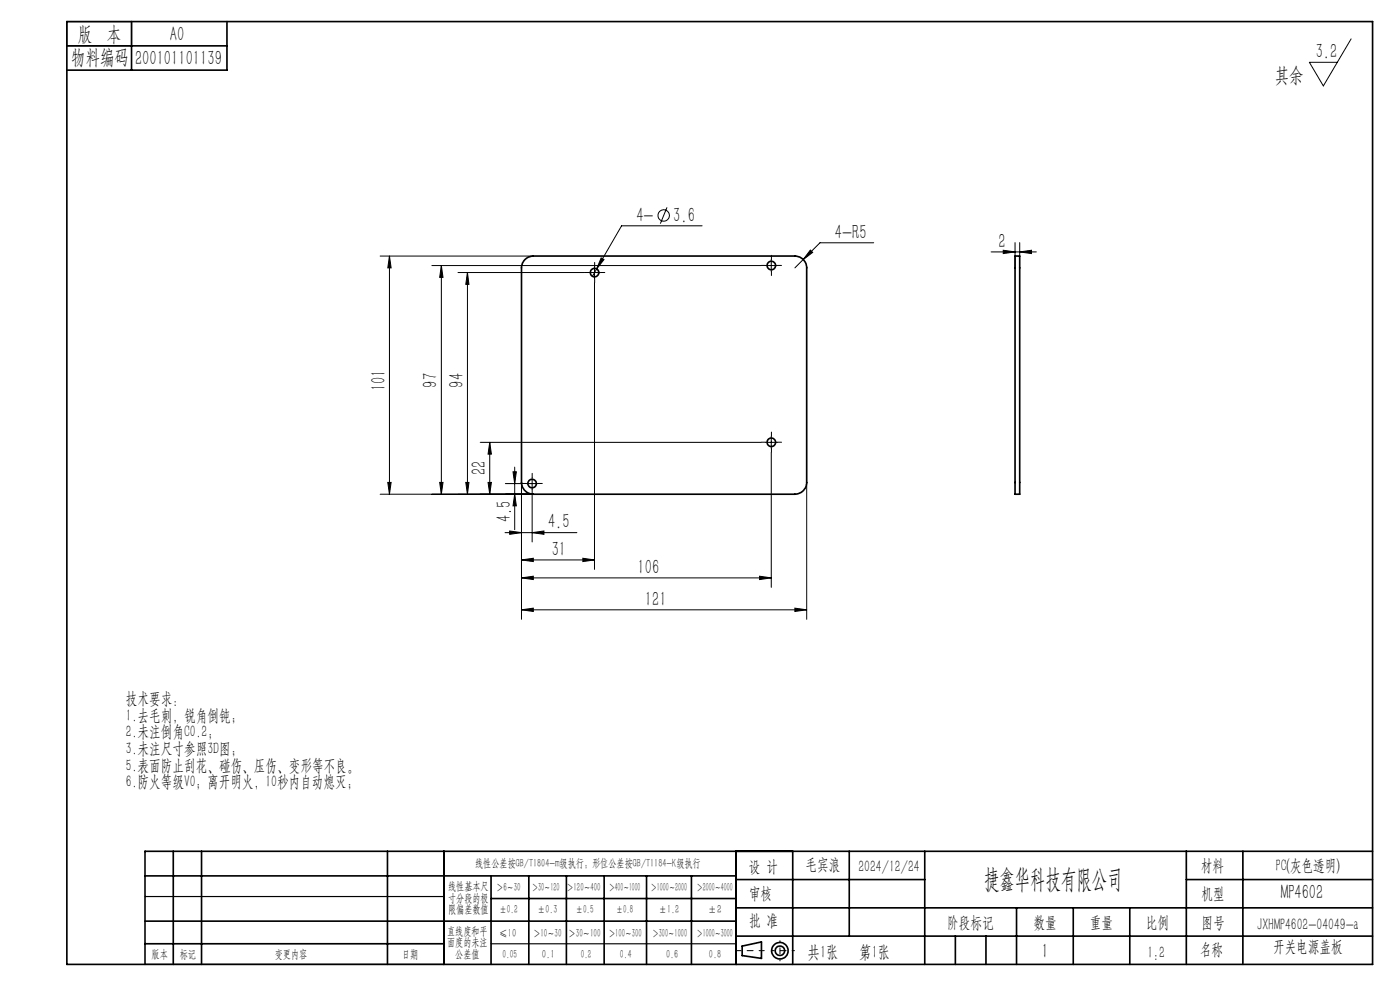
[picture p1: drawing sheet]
<svg xmlns="http://www.w3.org/2000/svg" width="297mm" height="210mm" viewBox="0 0 297 210" stroke-linecap="round" stroke-linejoin="round" font-family="sans-serif">
<g fill="none" stroke="#000" stroke-width=".21">
<path d="M286.6 8.2l-5.9 10-2.9-5h5.9M80.6 54.3h32.5M82.6 54.3l.4 2.5h-.7zM82.6 54.3v50.5M91.6 56.3h69.9M93.6 56.3l.4 2.5h-.7zM93.6 56.3v48.5M97.2 57.8h26.8M99.2 57.8l.3 2.5h-.7zM99.2 57.8v47M124.9 57.8h2.5M126.1 56.6v2.5"/>
<path d="M126.1 60v60.8M126.6 57l-.9 1.6M127.5 54.7l.6 .4-1.5 1.9zM141.5 44l-1.4 3.4M148.9 47.9h-17l-5.3 9.1M162.4 56.3h2.5M163.6 55.1v2.5M171.9 53l.5 .5-2 1.6zM185.3 51.5h-11.3l-5.4 5.3M210.3 53.4h9.6M212.8 53.1l2.5 .3-2.5 .4zM215.3 51.5v5.3"/>
<path d="M216.3 53.4l2.5-.3v.7zM216.3 51.5v2.8M101.9 93.8h59.6M103.9 93.8l.3 2.5h-.7zM103.9 93.8v11M109.2 99.1v13.3M162.4 93.8h2.5M163.6 96v28.6M163.6 92.6v2.5M80.6 104.8h32.5M82.3 102.3h.7l-.4 2.5zM93.3 102.3h.7l-.4 2.5z"/>
<path d="M98.8 102.3h.7l-.3 2.5zM103.5 102.3h.7l-.3 2.5zM107.1 113h15.3M107.2 102.6h3.5M108.1 112.6l2.5 .4-2.5 .3zM108.8 100.1h.7l-.3 2.5zM109.2 104.8l.3 2.5h-.7zM110.6 102.3v29.1M110.6 118.8l2.5-.4v.7zM110.6 118.8h15.5M111.6 102.6h2.5M112.9 101.3v2.5"/>
<path d="M112.9 113l2.5-.4v.7zM112.9 104.7v10.3M123.6 118.4l2.5 .4-2.5 .3zM171.1 102.3v29.1M110.6 122.6l2.5-.4v.7zM110.6 129.4l2.5-.4v.7zM110.6 122.6h53M110.6 129.4h60.5M161.1 122.2l2.5 .4-2.5 .3zM168.6 129l2.5 .4-2.5 .3z"/>
<circle cx="140.8" cy="45.7" r="1.22"/>
</g>
<g fill="none" stroke="#000" stroke-width=".35">
<path d="M14.2 4.6h277v200h-277zM14.2 9.7h34M27.9 4.6v10.3M48.2 4.6v10.3h-34M111.3 55.2a2.41 2.41 0 0 1 1.8-.9h55.5a2.46 2.46 0 0 1 2.5 2.5v45.5a2.52 2.52 0 0 1-2.5 2.5h-55.5a2.59 2.59 0 0 1-2.5-2.5v-45.7l.2-.8zM215.3 54.3h1v50.5h-1zM30.8 195.4h125.4M30.8 185.8h125.4M36.8 180.6v24M42.8 180.6v24M82.2 180.6v24M94.2 180.6v24"/>
<path d="M104.2 185.8v18.8M104.2 190.6h52M112.2 185.8v18.8M120.2 185.8v18.8M128.2 185.8v18.8M137.2 185.8v18.8M146.7 185.8v18.8M156.2 180.6v24M156.2 186.6h40M156.2 198.6h135M156.2 192.6h135M168.2 180.6v24"/>
<path d="M180.2 180.6v18M196.2 180.6v24M202.7 198.6v6M209.2 198.6v6M215.7 192.6v12M227.7 192.6v12M239.7 192.6v12M251.7 186.6h39.5M251.7 180.6v24M263.7 180.6v24M291.2 180.6h-260.4v24M30.8 200.2h63.4"/>
<path d="M157.4 200.7l4.1-.9v3.5l-4.1-.6z"/>
<circle cx="126.1" cy="57.8" r=".9"/>
<circle cx="163.6" cy="56.3" r=".9"/>
<circle cx="163.6" cy="93.8" r=".9"/>
<circle cx="112.9" cy="102.6" r=".89"/>
<circle cx="165.5" cy="201.7" r="1.74"/>
<circle cx="165.5" cy="201.7" r="1"/>
</g>
<g fill="none" stroke="#000" stroke-width=".21" stroke-dasharray="15.2 1.3 1.3 1.3">
<path d="M124.9 57.8h-.9M126.2 56.6v-.9M126.2 59.1v.9M127.4 57.8h.9M162.4 56.3h-.9M163.7 55.1v-.9M163.7 57.6v.9M164.9 56.3h.9M162.4 93.8h-.9M163.7 92.6v-.9M163.7 95.1v.9M164.9 93.8h.9"/>
<path d="M111.7 102.6h-.9M112.9 101.3v-.9M112.9 103.8v.9M114.2 102.6h.9"/>
</g>
<path d="M162.1 201.7h-6" fill="none" stroke="#000" stroke-width=".21" stroke-dasharray="15.2 1.3 1.3 1.3" stroke-dashoffset="14.1"/>
<path d="M168.5 201.7h-4.8" fill="none" stroke="#000" stroke-width=".21" stroke-dasharray="15.2 1.3 1.3 1.3" stroke-dashoffset="14.7"/>
<path d="M165.5 199.6v4.2" fill="none" stroke="#000" stroke-width=".21" stroke-dasharray="15.2 1.3 1.3 1.3" stroke-dashoffset="15"/>
<path d="M14.2 4.6h13.7v5.1h-13.7zM30.8 190.2h63.4M30.8 204.6h63.4M104.2 200.2h52" fill="none" stroke="#000" stroke-width=".25"/>
<g fill="#000">
<path d="M93.6 56.3l.4 2.5h-.7zM93.3 102.3h.7l-.4 2.5zM82.6 54.3l.4 2.5h-.7zM82.3 102.3h.7l-.4 2.5z"/>
<path d="M109.2 104.8l.3 2.5h-.7zM108.8 100.1h.7l-.3 2.5zM103.5 102.3h.7l-.3 2.5zM103.9 93.8l.3 2.5h-.7zM98.8 102.3h.7l-.3 2.5zM99.2 57.8l.3 2.5h-.7z"/>
<path d="M108.1 112.6l2.5 .4-2.5 .3zM112.9 113l2.5-.4v.7zM110.6 118.8l2.5-.4v.7zM123.6 118.4l2.5 .4-2.5 .3zM171.9 53l-1.5 2.1 2-1.6zM127.5 54.7l-.9 2.3 1.5-1.9z"/>
<path d="M161.1 122.2l2.5 .4-2.5 .3zM110.6 122.6l2.5-.4v.7zM168.6 129l2.5 .4-2.5 .3zM110.6 129.4l2.5-.4v.7zM216.3 53.4l2.5-.3v.7zM212.8 53.1l2.5 .3-2.5 .4z"/>
</g>
<text font-size="5.6" x="208.8" y="188.3">捷鑫华科技有限公司</text>
<g font-size="4.4">
<text x="16.5" y="8.6">版 本</text>
<text x="36.1" y="8.6">A0</text>
<text x="15.1" y="13.7">物料编码</text>
<text x="28.6" y="13.7">200101101139</text>
<text x="270.5" y="17.3">其余</text>
<text x="279.1" y="12.3">3.2</text>
<text x="135" y="47">4-</text>
<text x="142.8" y="47">3.6</text>
<text x="177.1" y="50.6">4-R5</text>
<text x="211.8" y="52.6">2</text>
<text x="81.8" y="83" transform="rotate(-90 81.8 83)">101</text>
<text x="92.8" y="82.2" transform="rotate(-90 92.8 82.2)">97</text>
<text x="98.3" y="82.2" transform="rotate(-90 98.3 82.2)">94</text>
<text x="103" y="100.9" transform="rotate(-90 103 100.9)">22</text>
<text x="108.3" y="110.8" transform="rotate(-90 108.3 110.8)">4.5</text>
<text x="116.3" y="112.1">4.5</text>
<text x="117" y="117.9">31</text>
<text x="135.2" y="121.7">106</text>
<text x="136.8" y="128.5">121</text>
<text x="271.7" y="190.7">MP4602</text>
<text x="221" y="203.2">1</text>
</g>
<g font-size="3.8">
<text x="171.3" y="203.2">共1张</text>
<text x="182.3" y="203.2">第1张</text>
</g>
<g font-size="3.5">
<text x="26.7" y="149.4">技术要求：</text>
<text x="26.7" y="152.9">1.去毛刺，锐角倒钝；</text>
<text x="26.7" y="156.4">2.未注倒角C0.2；</text>
<text x="26.7" y="159.9">3.未注尺寸参照3D图；</text>
<text x="26.7" y="163.5">5.表面防止刮花、碰伤、压伤、变形等不良。</text>
<text x="26.7" y="167">6.防火等级V0；离开明火，10秒内自动熄灭；</text>
<text x="158.9" y="184.9">设 计</text>
<text x="170.9" y="184.4">毛宾浪</text>
<text x="182.1" y="184.9">2024/12/24</text>
<text x="254.7" y="184.7">材料</text>
<text x="270.7" y="184.7">PC(灰色透明)</text>
<text x="158.9" y="190.8">审核</text>
<text x="254.9" y="190.7">机型</text>
<text x="158.9" y="196.5">批 准</text>
<text x="200.9" y="196.9">阶段标记</text>
<text x="219.3" y="196.9">数量</text>
<text x="231.2" y="196.9">重量</text>
<text x="243.1" y="196.9">比例</text>
<text x="254.9" y="196.9">图号</text>
<text x="266.7" y="197.3">JXHMP4602-04049-a</text>
<text x="243.4" y="203.2">1:2</text>
<text x="254.5" y="202.5">名称</text>
<text x="270.1" y="201.8">开关电源盖板</text>
</g>
<g font-size="2.5">
<text x="100.8" y="184">线性公差按GB/T1804-m级执行；形位公差按GB/T1184-K级执行</text>
<text x="95.1" y="188.8">线性基本尺</text>
<text x="95.1" y="191.3">寸分段的极</text>
<text x="105.3" y="189.1">＞6～30</text>
<text x="112.9" y="189.1">＞30～120</text>
<text x="120.2" y="188.9">＞120～400</text>
<text x="129.2" y="188.9">＞400～1000</text>
<text x="138.1" y="189.1">＞1000～2000</text>
<text x="147.8" y="189.1">＞2000～4000</text>
<text x="95.1" y="193.8">限偏差数值</text>
<text x="105.9" y="193.8">±0.2</text>
<text x="114.1" y="193.8">±0.3</text>
<text x="122.2" y="193.8">±0.5</text>
<text x="130.7" y="193.8">±0.8</text>
<text x="139.8" y="193.8">±1.2</text>
<text x="150.2" y="193.8">±2</text>
<text x="32.2" y="203.2">版本</text>
<text x="38.1" y="203.2">标记</text>
<text x="58.3" y="203.2">变更内容</text>
<text x="85.3" y="203.2">日期</text>
<text x="94.8" y="198.3">直线度和平</text>
<text x="94.8" y="200.7">面度的未注</text>
<text x="96.6" y="203.2">公差值</text>
<text x="105.9" y="198.7">≤10</text>
<text x="106.6" y="203.2">0.05</text>
<text x="113.2" y="198.7">＞10～30</text>
<text x="115" y="203.2">0.1</text>
<text x="120.6" y="198.7">＞30～100</text>
<text x="123.2" y="203.2">0.2</text>
<text x="129.1" y="198.7">＞100～300</text>
<text x="131.5" y="203.2">0.4</text>
<text x="138.4" y="198.7">＞300～1000</text>
<text x="141.3" y="203.2">0.6</text>
<text x="147.8" y="198.7">＞1000～3000</text>
<text x="150.4" y="203.2">0.8</text>
</g>
</svg>
